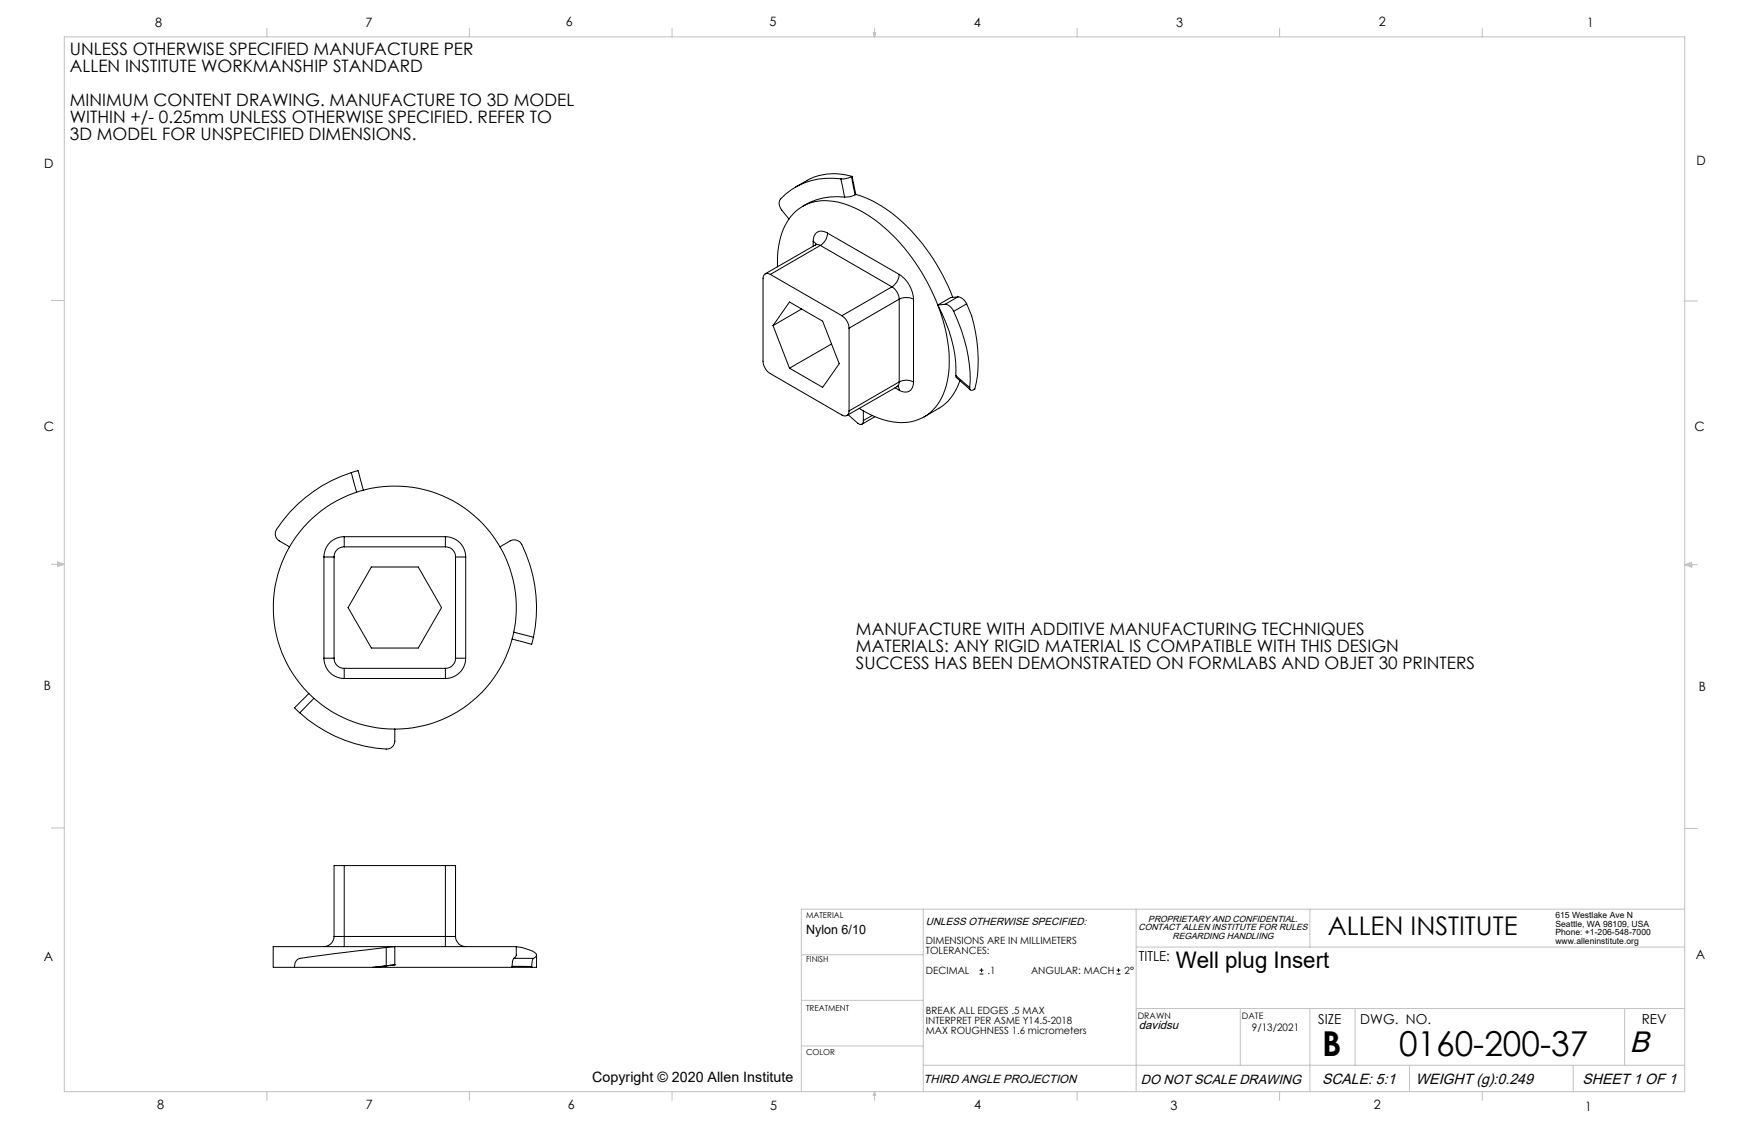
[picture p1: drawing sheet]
<svg xmlns="http://www.w3.org/2000/svg" width="432mm" height="279mm" viewBox="0 0 432 279" stroke-linecap="round" stroke-linejoin="round" font-family="sans-serif">
<g fill="none" stroke="#000" stroke-width=".25">
<path d="M194.8 54a19.7 19.7 0 0 0-2.9 11.9M194.8 54a11 11 0 0 1 12.1-4.1 32.3 32.3 0 0 1 16.4 11.3 51.9 51.9 0 0 1 8.2 14.1M200.8 59.5l.7 .9M200.8 59.5v1.2M204.3 57.5a2.15 2.15 0 0 0-2.5-.2 2.15 2.15 0 0 0-1 2.2M204.3 57.5a3.6 3.6 0 0 1-1.8 3.1M204.3 57.5l17.7 10.2M207.6 44.1a16.4 16.4 0 0 0-15.2 5.5 2.66 2.66 0 0 0 .6 2.2l1.8 2.2M207.6 44.1l.9 4.5M208.5 48.6a15.7 15.7 0 0 0-10.3 2.3M210.2 43.6l-1.4 .5h-1.2M210.2 43.6l.9 4.5"/>
<path d="M210.4 43.5a14.2 14.2 0 0 0-11.1 1l-2.9 1.7M210.4 43.5l-.2 .1M210.4 43.5l.9 4.5M211.1 48.1l-1.2 .4-1.4 .1M211.3 48a33.9 33.9 0 0 1 16.5 12.3 53.7 53.7 0 0 1 7.4 13.1M211.3 48l-.2 .1M190.2 67.7a1.1 1.1 0 0 0-1.3-.1 1.1 1.1 0 0 0-.5 1.2v20.3a3.9 3.9 0 0 0 1.8 3.1l17.7 10.2a1.08 1.08 0 0 0 1.2 .2 1.08 1.08 0 0 0 .5-1.2M190.2 67.7l17.7 10.2M197.9 76.3l-7 4.1M201.3 60.5l.6-.1 .6 .2M201.3 60.5l-12.4 7.1M201.5 60.2l-.2 .3"/>
<path d="M202.5 60.6l-12.3 7.1M202.5 60.6l17.7 10.2M207.9 77.9a3.9 3.9 0 0 1 1.7 3.1M220.2 70.8a3.8 3.8 0 0 1 1.8 3M220.2 70.8l-12.3 7.1M222 67.7a8 8 0 0 1 3.5 6.1M222 67.7a3.9 3.9 0 0 1-1.8 3.1M222 73.8a4.1 4.1 0 0 1 3.5 0M222 73.8l-12.4 7.2M222 73.8v20.5M225.5 73.8v20.5M231.5 75.3a32.8 32.8 0 0 1 2.1 20.1 11.4 11.4 0 0 1-9.4 8.8 18 18 0 0 1-11.1-2.8"/>
<path d="M231.5 75.3a34.6 34.6 0 0 1 4.5 17.4M233.3 75.1a2.5 2.5 0 0 1 2.1 1.7M233.3 75.1l-1.8 .2M235.4 76.8a37.6 37.6 0 0 1 4 18.9M236.5 73.3l-3.2 1.8M236.5 73.3a2.66 2.66 0 0 1 2.2 1.7M236.5 73.3l-1.8 .1-3.2 1.9M238.7 75a34.4 34.4 0 0 1 2 21l-.7 .3h-.4l-.2-.6M238.7 75l-3.3 1.8M190.9 80.4l4-5.9 8.2 4.8 4.1 10.5-4.1 5.8-8.2-4.7M190.9 80.4l4 10.5M205.3 84.9l-10.4 6"/>
<path d="M209.6 81v20.4M220.9 95.7l1.1 .6M221.5 95.4l-12.4 7.2M221.7 95.3l.3 1M221.8 95.3l-.3 .1M222 94.3a3.8 3.8 0 0 1 3.5 0M222 94.3l-.1 .6-.4 .5M222 94.3l-12.4 7.1M225.5 94.3a2.16 2.16 0 0 1-1 2.2 2.16 2.16 0 0 1-2.5-.2M236 92.7l.1 .5 3.5 3M236 92.7l3.4 3M237 94a12 12 0 0 1-5.2 6.8l-3.7 2.1"/>
<path d="M86.7 116.7l1.4 4.8M86.7 116.7a34 34 0 0 0-18.7 14.6 1.95 1.95 0 0 0 .9 2.2l2.6 1.5M86.7 116.7l1.7-.5 1.3 4.8M209.4 102.4l2.8 2.3 .7-.1 .2-.8M212.1 100.8l1 .6M213.1 101.4v2.4M215.3 102.6l-2.2 1.2M216 102.9l-3.2 1.8M71.5 135a30 30 0 0 0 26 45M71.5 135a30 30 0 0 1 51.9 0M80 137.5h2.5M80 137.5v25"/>
<path d="M82.5 137.5v25M85 135a2.45 2.45 0 0 0-2.5 2.5M85 132.5v2.5M85 132.5a4.9 4.9 0 0 0-5 5M85 135h25M85 132.5h25M91.7 139.9h11.6l5.7 10.1-5.7 9.9h-11.6l-5.8-9.9zM110 135a2.45 2.45 0 0 1 2.5 2.5M110 132.5v2.5M110 132.5a5 5 0 0 1 5 5M112.5 137.5h2.5M112.5 137.5v25"/>
<path d="M115 137.5v25M123.4 135a30 30 0 0 1-25.9 45M123.4 135l2.6-1.5a2.06 2.06 0 0 1 2.8 .8 35.3 35.3 0 0 1 2.9 23M126.9 156l4.8 1.3M131.7 157.3l-.4 1.7-4.9-1.3M74 175.9a34 34 0 0 0 22 8.9 1.97 1.97 0 0 0 1.5-1.9v-2.9M76.3 171.2l-3.6 3.5 1.3 1.2M77.5 172.4l-3.5 3.5M80 162.5a5 5 0 0 0 5 5M80 162.5h2.5M82.5 162.5a2.45 2.45 0 0 0 2.5 2.5M85 165v2.5"/>
<path d="M85 165h25M85 167.5h25M110 165v2.5M112.5 162.5a2.51 2.51 0 0 1-2.5 2.5M112.5 162.5h2.5M115 162.5a5.1 5.1 0 0 1-5 5M85 213.6h-2.5v17.5M85 213.6v17.5M85 213.6h25M110 213.6h2.5v17.5M110 213.6v17.5M82.5 231.1a2.57 2.57 0 0 1-2.5 2.5"/>
<path d="M82.5 231.1h2.5M85 231.1v2.5M85 231.1h25M92 238.8h.7M92.7 238.8h33.7M95.4 233.9v4.5M95.4 238.4l-3.4 .4M95.4 233.9l-21.4 2.7a2 2 0 0 0-1.3 2.2h19.3M97.5 233.6v4.5M97.5 238.1l-2.1 .3M97.5 233.6l-2.1 .3M97.5 238.1l-4.8 .7"/>
<path d="M97.5 233.6h30l-.1 2.3-.5 .6M97.5 233.6h-30v5.2h5.1M97.5 238.1h.1M110 231.1v2.5M110 231.1h2.5M112.5 231.1a2.57 2.57 0 0 0 2.5 2.5M126.4 238.5h4.9M126.4 238.5v.3M126.4 238.8h4.9M126.9 236.5l-.4 .7-.1 1.3M126.9 236.5l4.8 .1M127.5 233.7a9.9 9.9 0 0 1 4.8 1.7l.1 .6-.7 .6"/>
<path d="M131.3 238.5v.3M131.7 236.6l-.3 .5-.1 1.4M132.5 235.7l-.1 3.1h-1.1M241.8 239.5h1M242.3 239v1M275.7 239.5h.9M276.2 239v1M241.8 240.4h1M275.7 240.4h.9"/>
</g>
<g fill="none" stroke="#c0c0c0" stroke-width=".25">
<path d="M15.9 9.1h400v260.4h-400zM65.9 6.9v2.2M115.9 6.9v2.2M165.9 6.9v2.2M215.6 8h.6l-.3 1.1zM215.7 8l.2 1.1M215.9 6.9v2.2M216 8l-.1 1.1M265.9 6.9v2.2M315.9 6.9v2.2M365.9 6.9v2.2M12.7 74.2h3.2"/>
<path d="M415.9 74.3h3.2M12.7 139.3h3.2M14.2 139.1l1.7 .2M14.2 138.7l1.7 .6-1.7 .5zM15.9 139.3l-1.7 .3M415.9 139.4h3.2M415.9 139.4l1.8-.6v1.2zM415.9 139.4l1.8 .3M417.7 139.2l-1.8 .2M12.7 204.4h3.2M415.9 204.5h3.2M197.8 235.7h30.1"/>
<path d="M227.9 224.4v45.1M280.5 224.4v45.1M280.5 233.8h135.4M323.4 224.4v9.4M415.9 224.4h-218.1v45.1M197.8 246.9h30.1M197.8 258.2h30.1M280.5 248.9h135.4M306.2 248.9v14M323.4 248.9v20.6M334.5 248.9v14M401.1 248.9v14"/>
<path d="M65.9 269.5v2.1M115.9 269.5v2.1M165.9 269.5v2.1M215.9 269.5v2.1M215.9 269.5l.3 .8h-.6zM227.9 262.9h188M265.9 269.5v2.1M315.9 269.5v2.1M348 262.9v6.6M365.9 269.5v2.1M388.4 262.9v6.6"/>
</g>
<g font-size="8.5">
<text x="326.4" y="260.6">B</text>
<text x="345.4" y="260.6">0160-200-37</text>
</g>
<text font-size="7.3" x="402.4" y="259.8">B</text>
<text font-size="6.3" x="327.8" y="230.9">ALLEN INSTITUTE</text>
<text font-size="5.6" x="290.3" y="238.9">Well plug Insert</text>
<g font-size="4.2">
<text x="17.2" y="13.6">UNLESS OTHERWISE SPECIFIED MANUFACTURE PER</text>
<text x="17.2" y="17.8">ALLEN INSTITUTE WORKMANSHIP STANDARD</text>
<text x="17.2" y="26.2">MINIMUM CONTENT DRAWING. MANUFACTURE TO 3D MODEL</text>
<text x="17.2" y="30.3">WITHIN +/- 0.25mm UNLESS OTHERWISE SPECIFIED. REFER TO</text>
<text x="17.2" y="34.5">3D MODEL FOR UNSPECIFIED DIMENSIONS.</text>
<text x="211.3" y="156.7">MANUFACTURE WITH ADDITIVE MANUFACTURING TECHNIQUES</text>
<text x="211.3" y="160.9">MATERIALS: ANY RIGID MATERIAL IS COMPATIBLE WITH THIS DESIGN</text>
<text x="211.3" y="165.1">SUCCESS HAS BEEN DEMONSTRATED ON FORMLABS AND OBJET 30 PRINTERS</text>
</g>
<g font-size="3.7">
<text x="326.4" y="267.5">SCALE: 5:1</text>
<text x="349.6" y="267.5">WEIGHT (g):0.249</text>
<text x="390.7" y="267.5">SHEET 1 OF 1</text>
</g>
<text font-size="3.5" x="146.2" y="267.1">Copyright © 2020 Allen Institute</text>
<g font-size="3.4">
<text x="281.1" y="237.1">TITLE:</text>
<text x="325.5" y="252.8">SIZE</text>
<text x="335.8" y="252.8">DWG. NO.</text>
<text x="405.3" y="252.8">REV</text>
</g>
<text font-size="3.3" x="281.7" y="267.5">DO NOT SCALE DRAWING</text>
<g font-size="3.2">
<text x="38.3" y="6.7">8</text>
<text x="90.2" y="6.7">7</text>
<text x="139.7" y="6.5">6</text>
<text x="190" y="6.5">5</text>
<text x="240.4" y="6.5">4</text>
<text x="290.4" y="6.7">3</text>
<text x="340.4" y="6.5">2</text>
<text x="391.9" y="6.7">1</text>
<text x="10.9" y="41.6">D</text>
<text x="418.9" y="40.7">D</text>
<text x="10.9" y="106.3">C</text>
<text x="418.4" y="106.4">C</text>
<text x="10.8" y="170.2">B</text>
<text x="419.4" y="170.6">B</text>
<text x="199" y="230.5">Nylon 6/10</text>
<text x="10.8" y="237.2">A</text>
<text x="418.6" y="236.8">A</text>
<text x="38.8" y="273.8">8</text>
<text x="90.4" y="273.8">7</text>
<text x="140.2" y="273.8">6</text>
<text x="190.1" y="273.9">5</text>
<text x="240.5" y="273.8">4</text>
<text x="289" y="273.9">3</text>
<text x="339.1" y="273.8">2</text>
<text x="391.4" y="274.1">1</text>
</g>
<g font-size="2.9">
<text x="281.2" y="254.1">davidsu</text>
<text x="228" y="267.2">THIRD ANGLE PROJECTION</text>
</g>
<text font-size="2.6" x="228.6" y="228.3">UNLESS OTHERWISE SPECIFIED:</text>
<g font-size="2.5">
<text x="228.6" y="233">DIMENSIONS ARE IN MILLIMETERS</text>
<text x="228.6" y="235.5">TOLERANCES:</text>
<text x="228.6" y="240.4">DECIMAL</text>
<text x="243.8" y="240.4">.1</text>
<text x="254.5" y="240.4">ANGULAR: MACH</text>
<text x="277.6" y="240.4">2°</text>
<text x="228.6" y="250.3">BREAK ALL EDGES .5 MAX</text>
<text x="228.6" y="252.7">INTERPRET PER ASME Y14.5-2018</text>
<text x="228.6" y="255.2">MAX ROUGHNESS 1.6 micrometers</text>
<text x="309.1" y="254.6">9/13/2021</text>
</g>
<g font-size="2.2">
<text x="283.5" y="227.5">PROPRIETARY AND CONFIDENTIAL.</text>
<text x="281.1" y="229.6">CONTACT ALLEN INSTITUTE FOR RULES</text>
<text x="289.5" y="231.7">REGARDING HANDLIING</text>
<text x="280.9" y="251.4">DRAWN</text>
<text x="306.6" y="251.4">DATE</text>
</g>
<g font-size="2.1">
<text x="384" y="226.7">615 Westlake Ave N</text>
<text x="384" y="228.8">Seattle, WA 98109, USA</text>
<text x="384" y="230.9">Phone: +1-206-548-7000</text>
<text x="384" y="233">www.alleninstitute.org</text>
</g>
<g font-size="2">
<text x="199" y="226.5">MATERIAL</text>
<text x="199" y="237.5">FINISH</text>
<text x="199" y="249.5">TREATMENT</text>
<text x="199" y="260.5">COLOR</text>
</g>
</svg>
